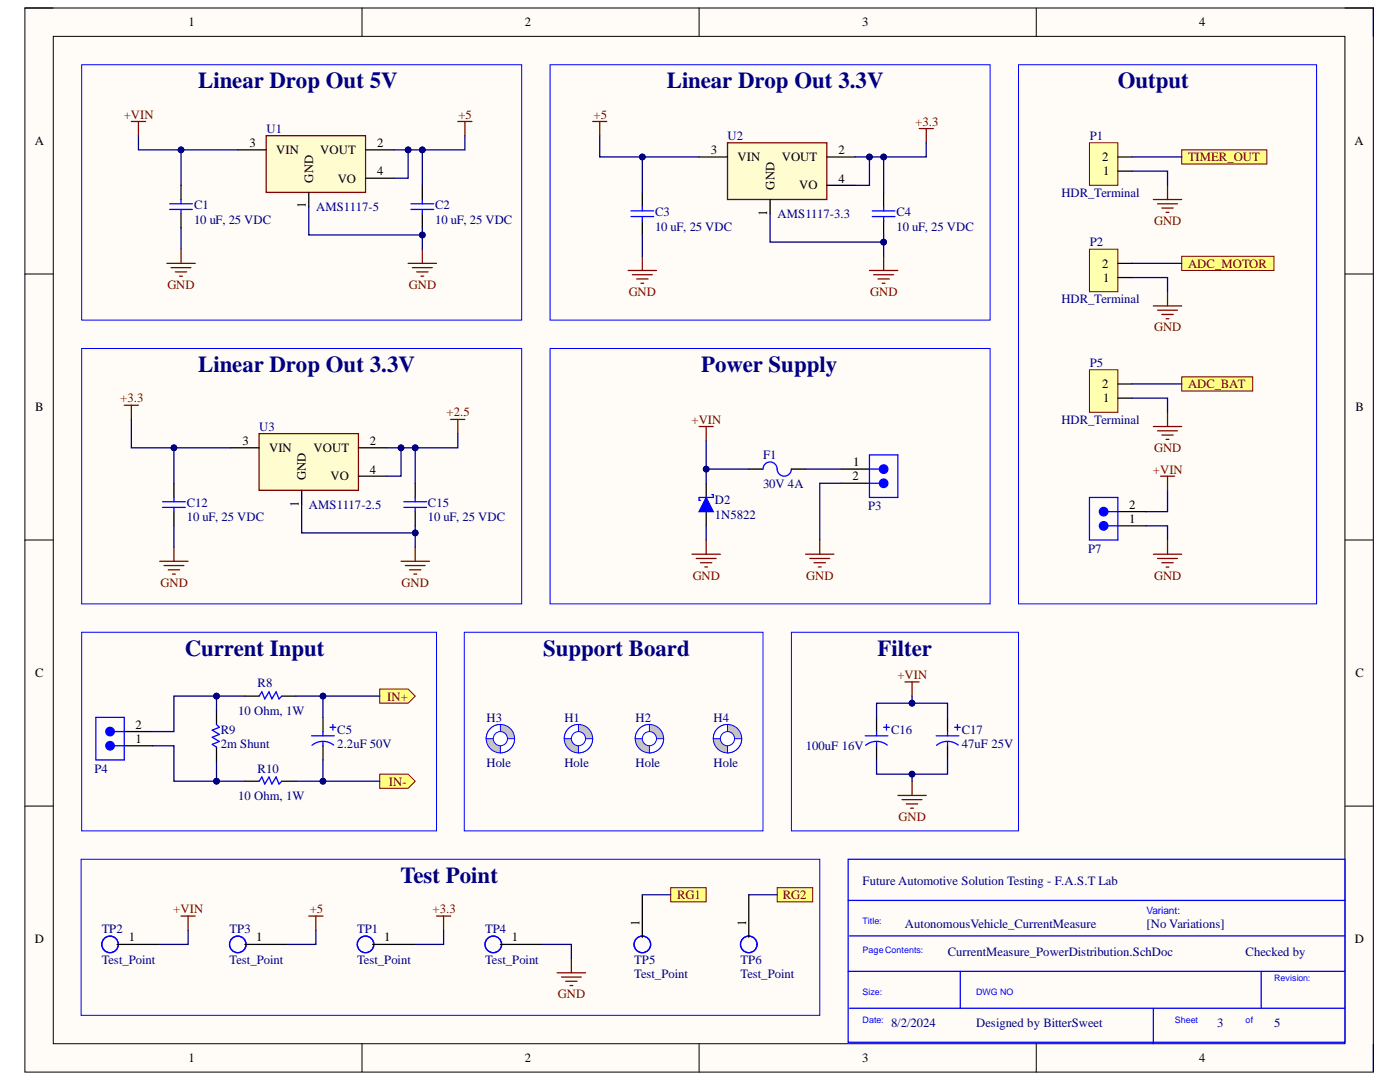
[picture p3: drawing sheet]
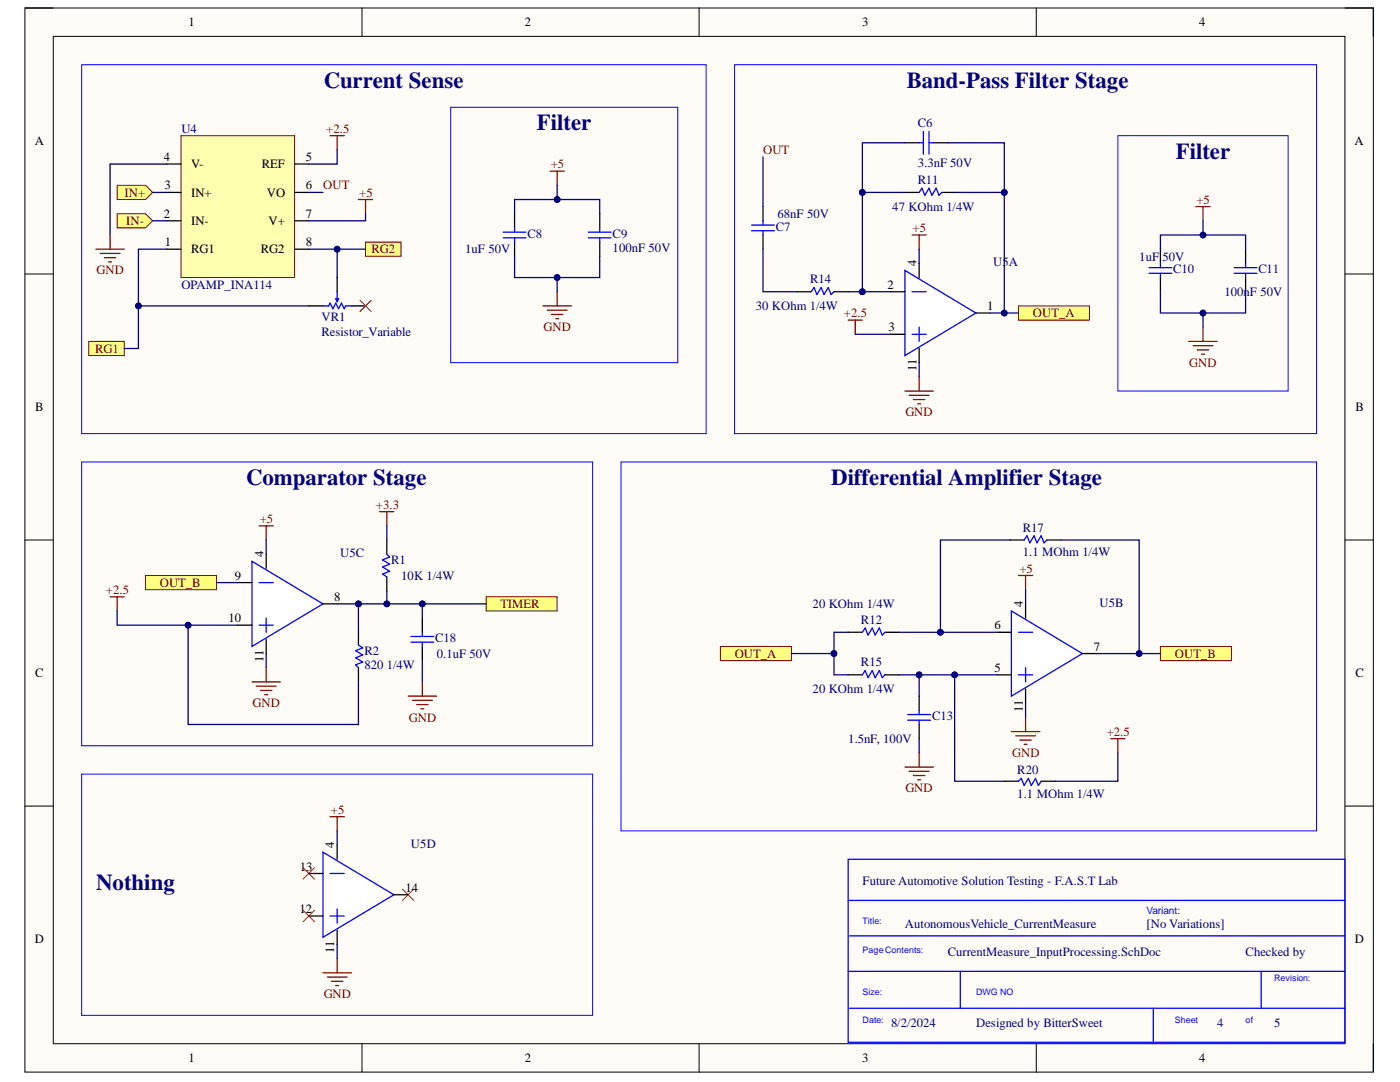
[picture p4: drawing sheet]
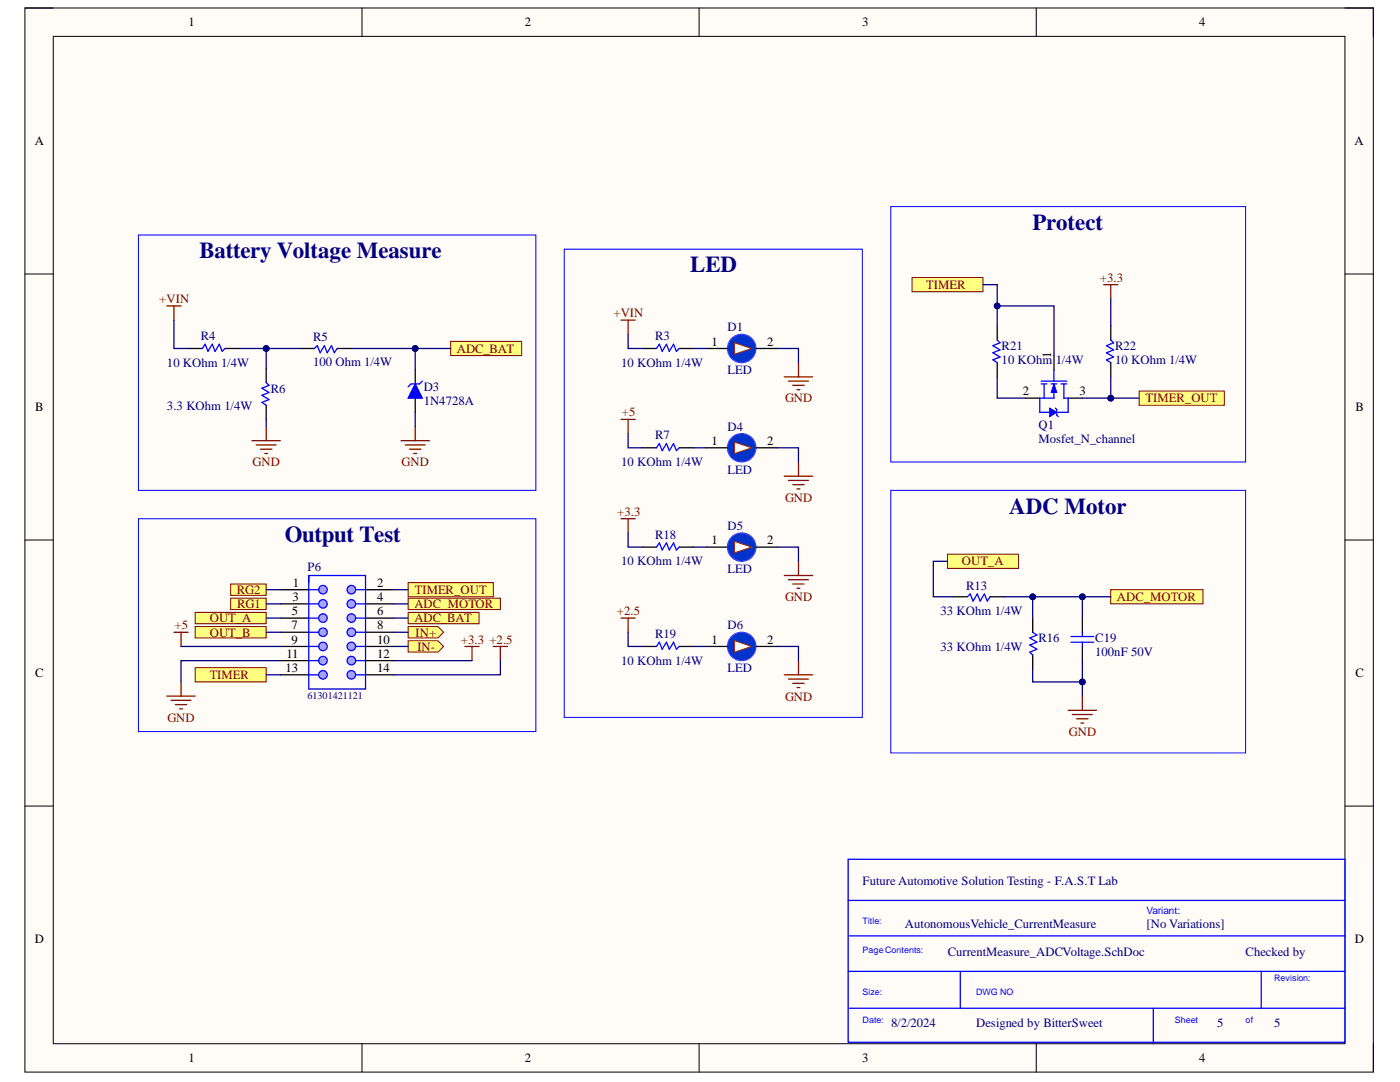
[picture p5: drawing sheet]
# Altium project AutonomousVehicle_CurrentMeasure.PrjPcb
5 sheets, 79 parts. Net scope: flat (ports and power ports of the same name join across sheets).
Board file: AutonomousVehicle_CurrentMeasure.PcbDoc
Sheets:
  CurrentMeasure_Diagram.SchDoc
  CurrentMeasure_FileInfo.SchDoc
  CurrentMeasure_PowerDistribution.SchDoc
  CurrentMeasure_InputProcessing.SchDoc
  CurrentMeasure_ADCVoltage.SchDoc

## Sheet CurrentMeasure_Diagram.SchDoc
size A; SheetNumber: 1; SheetTotal: 4

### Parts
(Parts that share a designator on the sheet are numbered #1, #2 ... from top to bottom, then left to right.)
*?#1  SDTitleBlock  (value not drawn)  (graphical)

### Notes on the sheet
- Power Supply
- LDO 3.3V
- LDO 5V
- TPS7B69-Q1
- 5V, 2.4 mA
- 5V, 500 uA
- 5V, 10 uA
- Current
- 11.1V, 3A
- Band Pass
- Gain
- Current Input
- sense
- Condition
- Comparator
- INA240-Q1
- TLV2316-Q1
- LMV7275-Q1
- (near *?#1) Future Automotive Solution Testing - F.A.S.T Lab
- AutonomousVehicle_CurrentMeasure
- Variant:
- Checked by
- Designed by BitterSweet

## Sheet CurrentMeasure_FileInfo.SchDoc
size A; SheetNumber: 2; SheetTotal: 3

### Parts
(Parts that share a designator on the sheet are numbered #1, #2 ... from top to bottom, then left to right.)
*?#2  SDTitleBlock  (value not drawn)  (graphical)

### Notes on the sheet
- (near *?#2) Future Automotive Solution Testing - F.A.S.T Lab
- AutonomousVehicle_CurrentMeasure
- Variant:
- Checked by
- Designed by BitterSweet

## Sheet CurrentMeasure_PowerDistribution.SchDoc
size A; SheetNumber: 3; SheetTotal: 5

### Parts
(Parts that share a designator on the sheet are numbered #1, #2 ... from top to bottom, then left to right.)
*?#3  SDTitleBlock  (value not drawn)  (graphical)
C1  10 uF, 25 VDC  [CAP_0805]
C2  10 uF, 25 VDC  [CAP_0805]
C3  10 uF, 25 VDC  [CAP_0805]
C4  10 uF, 25 VDC  [CAP_0805]
C5  2.2uF 50V  [CAP_4x7mm]
C12  10 uF, 25 VDC  [CAP_0805]
C15  10 uF, 25 VDC  [CAP_0805]
C16  100uF 16V  [CAP_4x7mm]
C17  47uF 25V  [CAP_4x7mm]
D2  1N5822  [DIODE_SCHOTTKY_DO-201AD]
F1  30V 4A  [FUSERUEF400]
H1  Hole  [Hole_3.2mm]
H2  Hole  [Hole_3.2mm]
H3  Hole  [Hole_3.2mm]
H4  Hole  [Hole_3.2mm]
P1  HDR_Terminal  [HDR_Header_2.54]
P2  HDR_Terminal  [HDR_Header_2.54]
P3  10A, 300V  [691322310002]  (value not drawn)
P4  10A, 300V  [691322310002]  (value not drawn)
P5  HDR_Terminal  [HDR_Header_2.54]
P7  10A, 300V  [691322310002]  (value not drawn)
R8  10 Ohm, 1W  [RESISTOR-1W]
R9  2m Shunt  [Shunt_Resistor]
R10  10 Ohm, 1W  [RESISTOR-1W]
TP1  Test_Point  [TP_1_5mm_SMD]
TP2  Test_Point  [TP_1_5mm_SMD]
TP3  Test_Point  [TP_1_5mm_SMD]
TP4  Test_Point  [TP_1_5mm_SMD]
TP5  Test_Point  [TP_1_5mm_SMD]
TP6  Test_Point  [TP_1_5mm_SMD]
U1  AMS1117-5  [AMS1117]
U2  AMS1117-3.3  [AMS1117]
U3  AMS1117-2.5  [AMS1117]

### Blocks framed on the sheet
Linear Drop Out 5V: C1 C2 U1
Linear Drop Out 3.3V: C3 C4 U2
Output: P1 P2 P5 P7
Linear Drop Out 3.3V: C12 C15 U3
Power Supply: D2 F1 P3
Current Input: C5 P4 R8-R10
Support Board: H1-H4
Filter: C16 C17
Test Point: TP1-TP6

### Ports
ADC_BAT, ADC_MOTOR, IN+ (out), IN- (out), RG1, RG2, TIMER_OUT

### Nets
+2.5: C15.2 U3.2(VOUT) U3.4(VO)
+3.3: C4.2 C12.2 TP1.1 U2.2(VOUT) U2.4(VO) U3.3(VIN)
+5: C2.2 C3.2 TP3.1 U1.2(VOUT) U1.4(VO) U2.3(VIN)
+VIN: C1.2 C16.2 C17.2 D2.2(K) F1.2 P7.2 TP2.1 U1.3(VIN)
GND: C1.1 C2.1 C3.1 C4.1 C12.1 C15.1 C16.1 C17.1 D2.1(A) P1.1 P2.1 P3.2 P5.1 P7.1 TP4.1 U1.1(GND) U2.1(GND) U3.1(GND)
NetC5_1: C5.1 R10.2 ; port IN-
NetC5_2: C5.2 R8.2 ; port IN+
NetC19_1: P2.2 ; port ADC_MOTOR
NetD3_2: P5.2 ; port ADC_BAT
NetF1_1: F1.1 P3.1
NetP1_2: P1.2 ; port TIMER_OUT
NetP4_1: P4.1 R9.1 R10.1
NetP4_2: P4.2 R8.1 R9.2
NetTP5_1: TP5.1 ; port RG1
NetTP6_1: TP6.1 ; port RG2

Not connected (* = marked no-connect by the designer): H1 1(Screw); H2 1(Screw); H3 1(Screw); H4 1(Screw)

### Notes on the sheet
- (near *?#3) Future Automotive Solution Testing - F.A.S.T Lab
- AutonomousVehicle_CurrentMeasure
- Variant:
- Checked by
- Designed by BitterSweet

## Sheet CurrentMeasure_InputProcessing.SchDoc
size A; SheetNumber: 4; SheetTotal: 5

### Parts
(Parts that share a designator on the sheet are numbered #1, #2 ... from top to bottom, then left to right.)
*?#4  SDTitleBlock  (value not drawn)  (graphical)
C6  3.3nF 50V  [CAP_RADIAL_2.54]
C7  68nF 50V  [CAP_RADIAL_2.54]
C8  1uF 50V  [CAP_RADIAL_2.54]
C9  100nF 50V  [CAP_RADIAL_2.54]
C10  1uF 50V  [CAP_RADIAL_2.54]
C11  100nF 50V  [CAP_RADIAL_2.54]
C13  1.5nF, 100V  [Mica_CAP]
C18  0.1uF 50V  [CAP_RADIAL_2.54]
R1  10K 1/4W  [RESISTOR-1/4W]
R2  820 1/4W  [RESISTOR-1/4W]
R11  47 KOhm 1/4W  [RESISTOR-1/4W]
R12  20 KOhm 1/4W  [RESISTOR-1/4W]
R14  30 KOhm 1/4W  [RESISTOR-1/4W]
R15  20 KOhm 1/4W  [RESISTOR-1/4W]
R17  1.1 MOhm 1/4W  [RESISTOR-1/4W]
R20  1.1 MOhm 1/4W  [RESISTOR-1/4W]
U4  OPAMP_INA114  [INA114AP]
U5  IC_OPAMP_LM324N  [LM324_DIP14]  (value not drawn)  (parts A,B,C,D of 4)
VR1  Resistor_Variable  [RESISTOR_VARIABLE]

### Blocks framed on the sheet
Current Sense: U4 VR1
Band-Pass Filter Stage: C6 C7 R11 R14 U5
Filter: C8 C9
Filter: C10 C11
Comparator Stage: C18 R1 R2 U5
Differential Amplifier Stage: C13 R12 R15 R17 R20 U5
Nothing: U5

### Ports
IN+ (in), IN- (in), OUT, OUT_A, OUT_B, RG1, RG2, TIMER

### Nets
+2.5: R2.2 R20.1 U4.5(REF) U5.3(IN1+) U5.10(IN3+)
+3.3: R1.2
+5: C8.1 C9.1 C10.1 C11.1 U4.7(V+) U5.4(VCC)
GND: C8.2 C9.2 C10.2 C11.2 C13.2 C18.1 U4.4(V-) U5.11(GND)
NetC5_1: U4.2(IN-) ; port IN-
NetC5_2: U4.3(IN+) ; port IN+
NetC6_1: C6.1 R11.2 R12.1 R15.1 U5.1(OUT1) ; port OUT_A
NetC6_2: C6.2 R11.1 R14.2 U5.2(IN1-)
NetC7_1: C7.1 R14.1
NetC7_2: C7.2 U4.6(VO) ; port OUT
NetC13_1: C13.1 R15.2 R20.2 U5.5(IN2+)
NetC18_2: C18.2 R1.1 R2.1 U5.8(OUT3) ; port TIMER
NetP6_7: R17.2 U5.7(OUT2) U5.9(IN3-) ; port OUT_B
NetR12_2: R12.2 R17.1 U5.6(IN2-)
NetTP5_1: U4.1(RG1) VR1.1 ; port RG1
NetTP6_1: U4.8(RG2) VR1.2 ; port RG2

Not connected (* = marked no-connect by the designer): U5 12(IN4+)* 13(IN4-)* 14(OUT4)*; VR1 3*

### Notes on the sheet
- (near *?#4) Future Automotive Solution Testing - F.A.S.T Lab
- AutonomousVehicle_CurrentMeasure
- Variant:
- Checked by
- Designed by BitterSweet

## Sheet CurrentMeasure_ADCVoltage.SchDoc
size A; SheetNumber: 5; SheetTotal: 5

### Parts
(Parts that share a designator on the sheet are numbered #1, #2 ... from top to bottom, then left to right.)
*?#5  SDTitleBlock  (value not drawn)  (graphical)
C19  100nF 50V  [CAP_RADIAL_2.54]
D1  LED  [DIP_LED_3MM]
D3  1N4728A  [1N4728A_HoleDO-41]
D4  LED  [DIP_LED_3MM]
D5  LED  [DIP_LED_3MM]
D6  LED  [DIP_LED_3MM]
P6  61301421121  [61301421121]
P8  61300211121  [61300211121]
P9  61300211121  [61300211121]
P10  61300211121  [61300211121]
Q1  Mosfet_N_channel  [TO-92]
R3  10 KOhm 1/4W  [RESISTOR-1/4W]
R4  10 KOhm 1/4W  [RESISTOR-1/4W]
R5  100 Ohm 1/4W  [RESISTOR-1/4W]
R6  3.3 KOhm 1/4W  [RESISTOR-1/4W]
R7  10 KOhm 1/4W  [RESISTOR-1/4W]
R13  33 KOhm 1/4W  [RESISTOR-1/4W]
R16  33 KOhm 1/4W  [RESISTOR-1/4W]
R18  10 KOhm 1/4W  [RESISTOR-1/4W]
R19  10 KOhm 1/4W  [RESISTOR-1/4W]
R21  10 KOhm 1/4W  [RESISTOR-1/4W]
R22  10 KOhm 1/4W  [RESISTOR-1/4W]

### Blocks framed on the sheet
Battery Voltage Measure: D3 R4-R6
Protect: Q1 R21 R22
LED: D1 D4-D6 R3 R7 R18 R19
Output Test: P6 P8-P10
ADC Motor: C19 R13 R16

### Ports
ADC_BAT, ADC_MOTOR, IN+ (out), IN- (out), OUT, OUT_A, OUT_B, TIMER, TIMER_OUT

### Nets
+2.5: P6.14 R19.1
+3.3: P6.12 R18.1 R22.2
+5: P6.9 R7.1
+VIN: R3.1 R4.1
GND: C19.2 D1.2(K) D3.1(A) D4.2(K) D5.2(K) D6.2(K) P6.1 P6.3 P6.5 P6.11 R6.1 R16.2
NetC5_1: P8.2 ; port IN-
NetC5_2: P8.1 ; port IN+
NetC6_1: P6.8 P10.1 R13.2 ; port OUT_A
NetC7_2: P10.2 ; port OUT
NetC18_2: P6.13 P9.1 Q1.1(G) R21.2 ; port TIMER
NetC19_1: C19.1 P6.4 R13.1 R16.1 ; port ADC_MOTOR
NetD1_1: D1.1(A) R3.2
NetD3_2: D3.2(K) P6.10 R5.1 ; port ADC_BAT
NetD4_1: D4.1(A) R7.2
NetD5_1: D5.1(A) R18.2
NetD6_1: D6.1(A) R19.2
NetP1_2: P6.2 Q1.3(D) R22.1 ; port TIMER_OUT
NetP6_7: P6.7 P9.2 ; port OUT_B
NetQ1_2: Q1.2(S) R21.1
NetR4_2: R4.2 R5.2 R6.2

Not connected (* = marked no-connect by the designer): P6 6

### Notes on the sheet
- (near *?#5) Future Automotive Solution Testing - F.A.S.T Lab
- AutonomousVehicle_CurrentMeasure
- Variant:
- Checked by
- Designed by BitterSweet

## Nets that join several sheets
+2.5: CurrentMeasure_PowerDistribution (C15.2 U3.2 U3.4), CurrentMeasure_InputProcessing (5 pins), CurrentMeasure_ADCVoltage (P6.14 R19.1)
+3.3: CurrentMeasure_PowerDistribution (6 pins), CurrentMeasure_InputProcessing (R1.2), CurrentMeasure_ADCVoltage (P6.12 R18.1 R22.2)
+5: CurrentMeasure_PowerDistribution (6 pins), CurrentMeasure_InputProcessing (6 pins), CurrentMeasure_ADCVoltage (P6.9 R7.1)
+VIN: CurrentMeasure_PowerDistribution (8 pins), CurrentMeasure_ADCVoltage (R3.1 R4.1)
GND: CurrentMeasure_PowerDistribution (18 pins), CurrentMeasure_InputProcessing (8 pins), CurrentMeasure_ADCVoltage (12 pins)
NetC5_1: CurrentMeasure_PowerDistribution (C5.1 R10.2), CurrentMeasure_InputProcessing (U4.2), CurrentMeasure_ADCVoltage (P8.2)
NetC5_2: CurrentMeasure_PowerDistribution (C5.2 R8.2), CurrentMeasure_InputProcessing (U4.3), CurrentMeasure_ADCVoltage (P8.1)
NetC6_1: CurrentMeasure_InputProcessing (5 pins), CurrentMeasure_ADCVoltage (P6.8 P10.1 R13.2)
NetC7_2: CurrentMeasure_InputProcessing (C7.2 U4.6), CurrentMeasure_ADCVoltage (P10.2)
NetC18_2: CurrentMeasure_InputProcessing (C18.2 R1.1 R2.1 U5.8), CurrentMeasure_ADCVoltage (P6.13 P9.1 Q1.1 R21.2)
NetC19_1: CurrentMeasure_PowerDistribution (P2.2), CurrentMeasure_ADCVoltage (C19.1 P6.4 R13.1 R16.1)
NetD3_2: CurrentMeasure_PowerDistribution (P5.2), CurrentMeasure_ADCVoltage (D3.2 P6.10 R5.1)
NetP1_2: CurrentMeasure_PowerDistribution (P1.2), CurrentMeasure_ADCVoltage (P6.2 Q1.3 R22.1)
NetP6_7: CurrentMeasure_InputProcessing (R17.2 U5.7 U5.9), CurrentMeasure_ADCVoltage (P6.7 P9.2)
NetTP5_1: CurrentMeasure_PowerDistribution (TP5.1), CurrentMeasure_InputProcessing (U4.1 VR1.1)
NetTP6_1: CurrentMeasure_PowerDistribution (TP6.1), CurrentMeasure_InputProcessing (U4.8 VR1.2)
